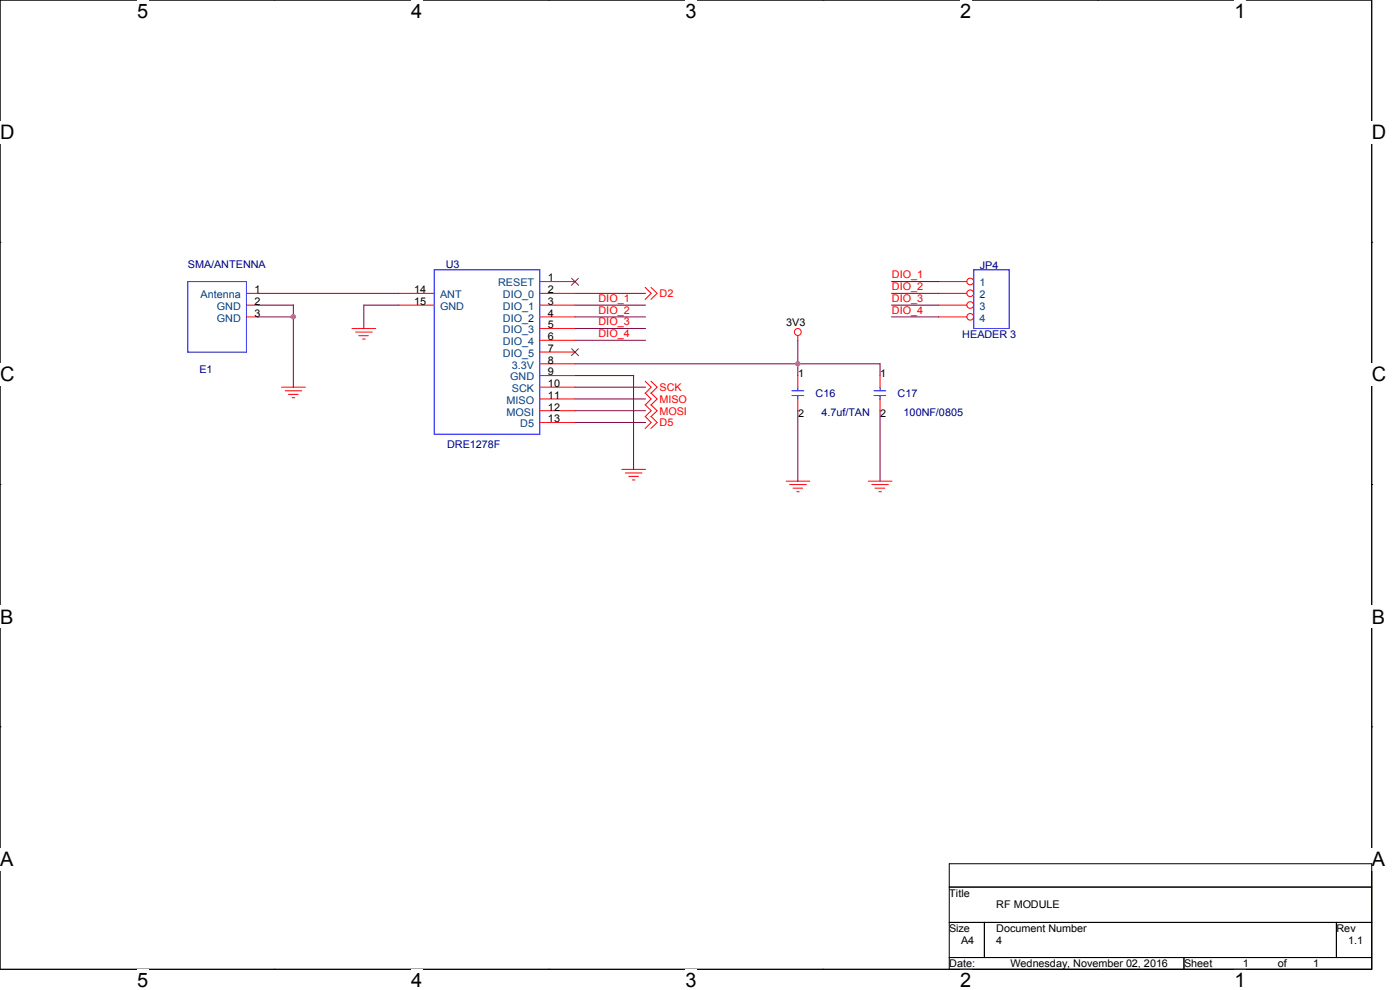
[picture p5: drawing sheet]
<svg xmlns="http://www.w3.org/2000/svg" width="297mm" height="210mm" viewBox="0 0 297 210" stroke-linecap="round" stroke-linejoin="round" font-family="sans-serif">
<path d="M0 0h291v205.6h-291z" fill="none" stroke="#000" stroke-width=".21"/>
<g fill="#fff">
<path d="M29.1 0h2.4v4.7h-2.4z"/>
<path d="M29.1 205.6h2.4v4.4h-2.4z"/>
</g>
<path d="M58.2 0h.1M58.2 205.6h.1" fill="none" stroke="#000" stroke-width=".21"/>
<g fill="#fff">
<path d="M87.2 0h2.4v4.7h-2.4z"/>
<path d="M87.2 205.6h2.4v4.4h-2.4z"/>
</g>
<path d="M116.4 0h.1M116.4 205.6h.1" fill="none" stroke="#000" stroke-width=".21"/>
<g fill="#fff">
<path d="M145.5 0h2.3v4.7h-2.3z"/>
<path d="M145.5 205.6h2.3v4.4h-2.3z"/>
</g>
<path d="M174.6 0h.1M174.6 205.6h.1" fill="none" stroke="#000" stroke-width=".21"/>
<g fill="#fff">
<path d="M203.7 0h2.3v4.7h-2.3z"/>
<path d="M203.7 205.6h2.3v4.4h-2.3z"/>
</g>
<path d="M232.8 0h.1M232.8 205.6h.1" fill="none" stroke="#000" stroke-width=".21"/>
<g fill="#fff">
<path d="M261.9 0h2.3v4.7h-2.3z"/>
<path d="M261.9 205.6h2.3v4.4h-2.3z"/>
<path d="M0 25.7h3v4.7h-3z"/>
<path d="M291 25.7h3v4.7h-3z"/>
<path d="M0 77.1h3v4.7h-3z"/>
<path d="M291 77.1h3v4.7h-3z"/>
</g>
<path d="M0 51.4h.1M291 51.4h.1" fill="none" stroke="#000" stroke-width=".21"/>
<g fill="#fff">
<path d="M0 128.5h2.8v4.7h-2.8z"/>
<path d="M291 128.5h2.8v4.7h-2.8z"/>
</g>
<path d="M0 102.8h.1M291 102.8h.1" fill="none" stroke="#000" stroke-width=".21"/>
<g fill="#fff">
<path d="M-.1 179.9h2.9v4.7h-2.9z"/>
<path d="M290.9 179.9h2.9v4.7h-2.9z"/>
</g>
<path d="M0 154.2h.1M291 154.2h.1M201.4 183.2h89.6v22.4h-89.6zM201.4 188.2h89.6M201.4 195.7h89.6M208.8 195.7v7.4M283.5 195.7v7.4M201.4 203.1h89.6M251.2 203.1v2.5" fill="none" stroke="#000" stroke-width=".21"/>
<g fill="none" stroke="#f00" stroke-width=".21">
<path d="M114.5 59.7h7.5M199.1 59.7h6M52.3 62.2h2.5M52.3 64.7h2.5M52.3 67.2h2.5M74.7 69.7h5M75.4 70.4h3.6M76.1 71.2h2M76.9 71.9h.6M84.6 62.2h7.5M84.6 64.7h7.5M114.5 69.7h7.5"/>
<path d="M114.5 62.2h7.5M114.5 64.7h7.5M114.5 67.2h7.5M114.5 72.2h7.5M114.5 74.7h7.5M114.5 77.2h7.5M114.5 79.7h7.5M136.9 61l1.2 1.2-1.2 1.3M138.1 61l1.3 1.2-1.3 1.3M169.2 71.2v1M169.2 79.7v2.4M186.7 79.7v2.4"/>
<path d="M199.1 62.2h6M199.1 64.7h6M199.1 67.2h6M59.7 82.1h5.1M60.5 82.9h3.5M61.2 83.7h2M62 84.4h.5M114.5 82.1h7.5M114.5 84.6h7.5M114.5 87.1h7.5M114.5 89.6h7.5M131.9 99.6h5"/>
<path d="M136.9 80.9l1.2 1.2-1.2 1.3M136.9 83.4l1.2 1.2-1.2 1.3M136.9 85.9l1.2 1.2-1.2 1.3M136.9 88.3l1.2 1.3-1.2 1.3M138.1 80.9l1.3 1.2-1.3 1.3M138.1 83.4l1.3 1.2-1.3 1.3M138.1 85.9l1.3 1.2-1.3 1.3M138.1 88.3l1.3 1.3-1.3 1.3M169.2 84.6v2.5M186.7 84.6v2.5M132.7 100.3h3.5M133.4 101h2"/>
<path d="M134.2 101.8h.5M166.8 102.1h5M167.5 102.8h3.6M168.2 103.5h2.1M169 104.3h.5M184.2 102.1h5M185 102.8h3.5M185.6 103.5h2.1M186.4 104.3h.6"/>
<circle cx="205.8" cy="59.7" r=".71"/>
<circle cx="169.2" cy="70.4" r=".73"/>
<circle cx="205.8" cy="67.2" r=".71"/>
<circle cx="205.8" cy="64.7" r=".71"/>
<circle cx="205.8" cy="62.2" r=".71"/>
</g>
<path d="M39.8 59.7h12.5v15h-12.5zM92.1 57.2h22.4v34.9h-22.4zM206.6 57.2h7.5v12.5h-7.5zM168 82.9h2.5M168 83.9h2.5M169.2 82.1v.8M169.2 83.9v.8M185.4 82.9h2.5M185.4 83.9h2.5M186.7 82.1v.8M186.7 83.9v.8" fill="none" stroke="#00f" stroke-width=".21"/>
<path d="M121.2 59l1.6 1.6M122.7 59l-1.5 1.6M121.2 73.9l1.6 1.6M122.7 73.9l-1.5 1.6" fill="none" stroke="#804000" stroke-width=".21"/>
<g fill="none" stroke="#800040" stroke-width=".21">
<path d="M189.1 59.7h10M54.8 62.2h29.9M54.8 64.7h7.5M54.8 67.2h7.5M62.2 64.7v17.5M84.7 64.7h-7.5v5M122 62.2h14.9M122 77.2h64.7M122 79.7h12.5M122 64.7h14.9M122 67.2h14.9M122 69.7h14.9"/>
<path d="M122 72.2h14.9M134.4 79.7v19.9M169.2 72.2v7.5M186.7 77.1v2.6M189.1 62.2h10M189.1 64.7h10M189.1 67.2h10M122 82.1h14.9M122 84.6h14.9M122 87.1h14.9M122 89.6h14.9M169.2 87.1v15"/>
<path d="M186.7 87.1v15"/>
</g>
<g fill="#f0f" stroke="#f0f" stroke-width=".21">
<circle cx="169.2" cy="77.2" r=".48"/>
<circle cx="62.2" cy="67.2" r=".48"/>
</g>
<g font-size="4.2">
<text x="29.1" y="3.8">5</text>
<text x="87.2" y="3.8">4</text>
<text x="145.5" y="3.8">3</text>
<text x="203.7" y="3.8">2</text>
<text x="261.9" y="3.8">1</text>
<text x="0" y="29.5">D</text>
<text x="291" y="29.5">D</text>
<text x="0" y="80.9">C</text>
<text x="291" y="80.9">C</text>
<text x="0" y="132.3">B</text>
<text x="291" y="132.3">B</text>
<text x="0" y="183.7">A</text>
<text x="291" y="183.7">A</text>
<text x="29.1" y="209.4">5</text>
<text x="87.2" y="209.4">4</text>
<text x="145.5" y="209.4">3</text>
<text x="203.7" y="209.4">2</text>
<text x="261.9" y="209.4">1</text>
</g>
<g font-size="2.2" fill="#000080">
<text x="39.8" y="56.8">SMA/ANTENNA</text>
<text x="94.6" y="56.8">U3</text>
<text x="207.9" y="57">JP4</text>
<text x="204.1" y="71.7">HEADER 3</text>
<text x="42.3" y="79.2">E1</text>
<text x="173" y="84.2">C16</text>
<text x="174.3" y="88.1">4.7uf/TAN</text>
<text x="190.4" y="84.2">C17</text>
<text x="191.7" y="88.1">100NF/0805</text>
<text x="94.8" y="95.1">DRE1278F</text>
</g>
<g font-size="2.2">
<text x="116.3" y="59.7">1</text>
<text x="54" y="62.2">1</text>
<text x="54" y="64.7">2</text>
<text x="87.8" y="62.2">14</text>
<text x="87.8" y="64.7">15</text>
<text x="116.3" y="62.2">2</text>
<text x="116.3" y="64.7">3</text>
<text x="54" y="67.2">3</text>
<text x="116.3" y="67.2">4</text>
<text x="116.3" y="69.6">5</text>
<text x="166.8" y="69.3">3V3</text>
<text x="116.3" y="72.1">6</text>
<text x="116.3" y="74.6">7</text>
<text x="116.3" y="77.1">8</text>
<text x="116.3" y="79.6">9</text>
<text x="116.3" y="82.1">10</text>
<text x="169.3" y="79.9">1</text>
<text x="186.7" y="79.9">1</text>
<text x="116.3" y="84.6">11</text>
<text x="116.3" y="87.1">12</text>
<text x="116.3" y="89.6">13</text>
<text x="169.3" y="88.4">2</text>
<text x="186.7" y="88.4">2</text>
<text x="201.4" y="190.2">Title</text>
<text x="201.4" y="197.7">Size</text>
<text x="211.3" y="192.7">RF MODULE</text>
<text x="211.3" y="197.7">Document Number</text>
<text x="283.5" y="197.7">Rev</text>
<text x="203.9" y="200.2">A4</text>
<text x="211.3" y="200.2">4</text>
<text x="286" y="200.2">1.1</text>
<text x="201.4" y="205.1">Date:</text>
<text x="214.3" y="205.1">Wednesday, November 02, 2016</text>
<text x="251.2" y="205.1">Sheet</text>
<text x="263.6" y="205.1">1</text>
<text x="271.1" y="205.1">of</text>
<text x="278.6" y="205.1">1</text>
</g>
<g font-size="2.2" fill="#f00">
<text x="189.2" y="59.1">DIO_1</text>
<text x="127" y="64">DIO_1</text>
<text x="139.9" y="63">D2</text>
<text x="189.2" y="61.5">DIO_2</text>
<text x="189.2" y="64">DIO_3</text>
<text x="127" y="66.5">DIO_2</text>
<text x="127" y="69">DIO_3</text>
<text x="127" y="71.5">DIO_4</text>
<text x="189.2" y="66.5">DIO_4</text>
<text x="139.9" y="82.9">SCK</text>
<text x="139.9" y="85.4">MISO</text>
<text x="139.9" y="87.9">MOSI</text>
<text x="139.9" y="90.4">D5</text>
</g>
<g font-size="2.2" fill="#004080">
<text x="42.5" y="63.2">Antenna</text>
<text x="46" y="65.7">GND</text>
<text x="93.4" y="63.2">ANT</text>
<text x="93.4" y="65.7">GND</text>
<text x="105.7" y="60.7">RESET</text>
<text x="106.7" y="63.2">DIO_0</text>
<text x="106.7" y="65.7">DIO_1</text>
<text x="207.8" y="60.7">1</text>
<text x="207.8" y="63.2">2</text>
<text x="207.8" y="65.7">3</text>
<text x="46" y="68.2">GND</text>
<text x="106.7" y="68.2">DIO_2</text>
<text x="106.7" y="70.7">DIO_3</text>
<text x="207.8" y="68.2">4</text>
<text x="106.7" y="73.2">DIO_4</text>
<text x="106.7" y="75.7">DIO_5</text>
<text x="108.2" y="80.7">GND</text>
<text x="108.6" y="78.2">3.3V</text>
<text x="108.6" y="83.1">SCK</text>
<text x="107.4" y="85.6">MISO</text>
<text x="107.4" y="88.1">MOSI</text>
<text x="110.4" y="90.6">D5</text>
</g>
</svg>
